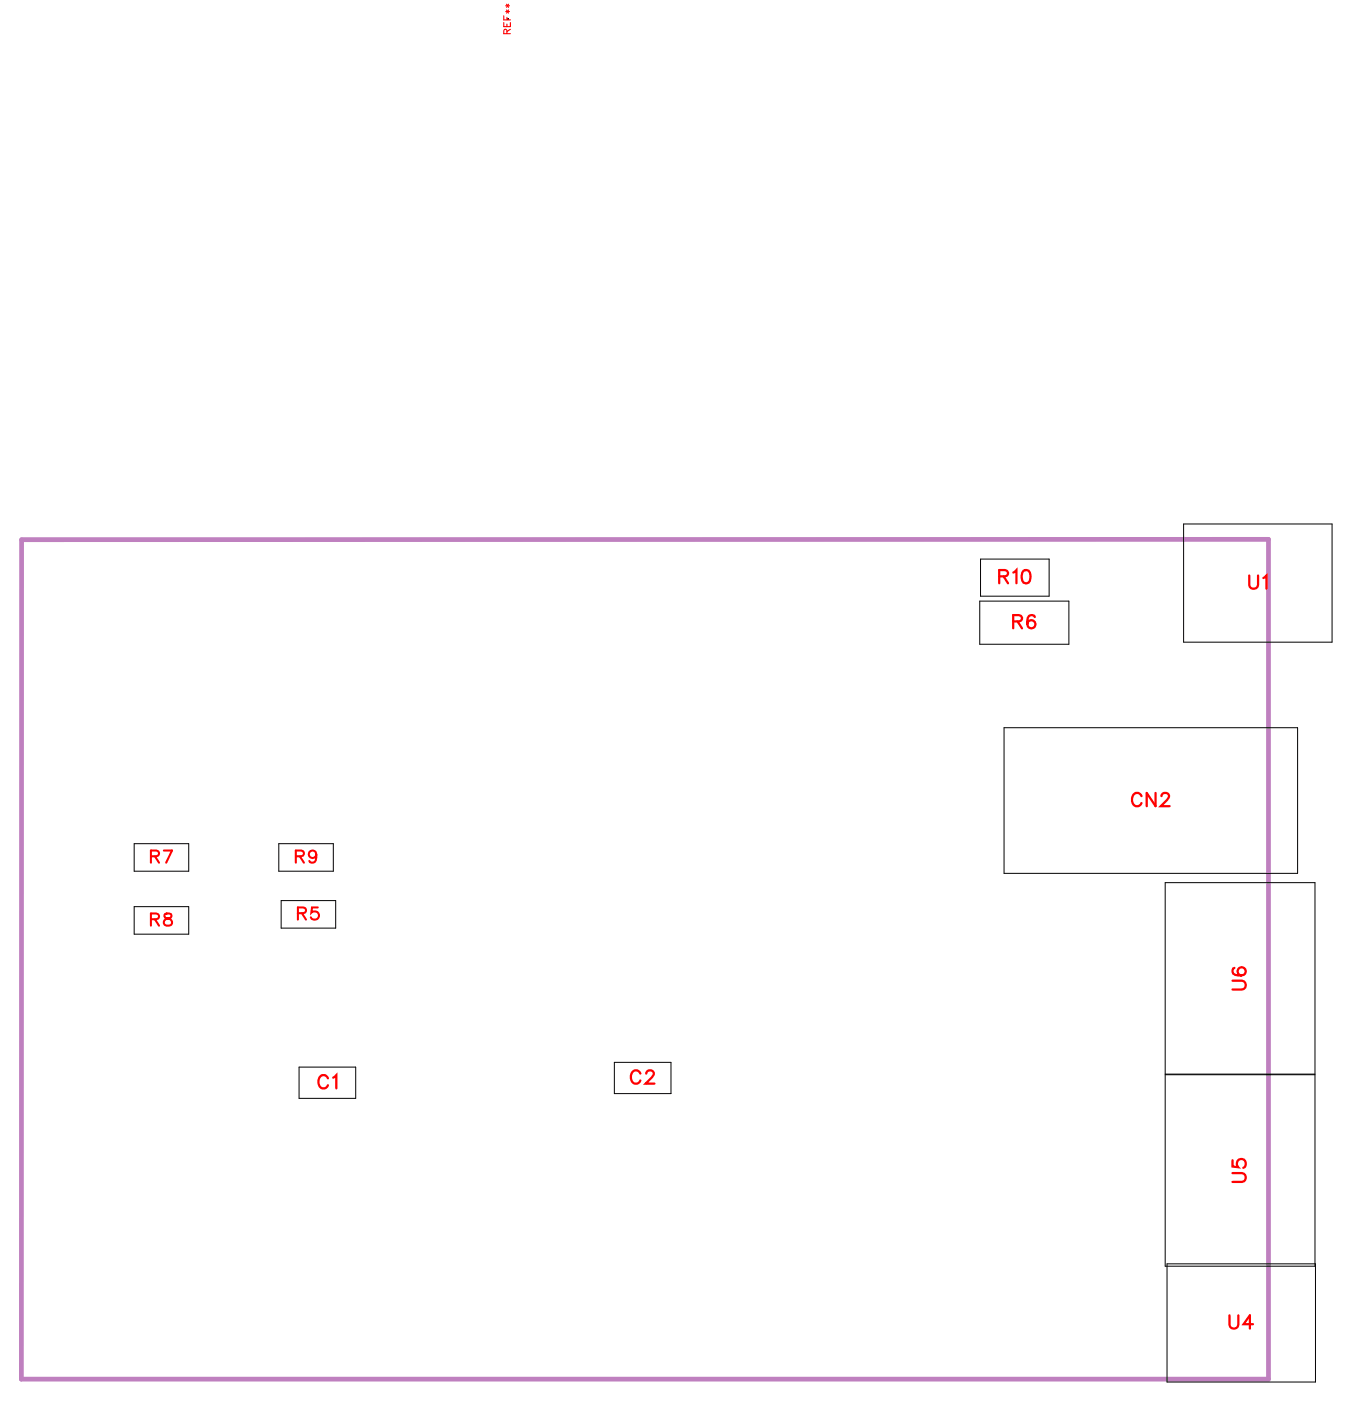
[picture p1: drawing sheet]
<svg xmlns="http://www.w3.org/2000/svg" width="72mm" height="75mm" viewBox="0 0 72 75" stroke-linecap="round" stroke-linejoin="round" font-family="sans-serif">
<path d="M1.2 28.9h66.8v45h-66.9z" fill="none" stroke="#bf80bf" stroke-width=".25"/>
<g fill="none" stroke="#000" stroke-width=".05">
<path d="M27.2 1h.1M52.5 32.2h4.8v2.3h-4.8zM52.5 29.9h3.7v2h-3.7zM53.8 39h15.7v7.8h-15.7zM63.4 28.1h8v6.3h-8zM7.2 45.2h2.9v1.5h-2.9zM7.2 48.6h2.9v1.4h-2.9zM14.9 45.2h3v1.5h-3zM15.1 48.2h2.9v1.5h-2.9zM16 57.1h3.1v1.7h-3.1zM32.9 56.9h3v1.7h-3zM62.4 57.6h8v10.2h-8z"/>
<path d="M62.4 47.3h8v10.2h-8zM62.5 67.7h8v6.3h-8z"/>
</g>
<path d="M27 1.2v.2h.3v-.2M27 .8v.3h.3M27.1 .6h.2M27.1 .3h.2M27.1 .5l.1 .2M27.1 .2l.1 .2M27.2 1.8l-.1-.2h-.1v.2h.3M27.2 .9v.2M27.2 1.3v.1M27.2 .5l-.1 .2M27.2 .2l-.1 .2M27.3 1.6l-.1 .1" fill="none" stroke="#f00" stroke-width=".06"/>
<g fill="none" stroke="#f00" stroke-width=".12">
<path d="M53.5 30.9l.4-.1 .1-.1-.2-.2h-.3v.7M53.8 30.9l.2 .3M54.3 33.3l.4-.1 .1-.1-.2-.2h-.3v.8M54.3 30.7l.2-.2v.7M54.5 33.3l.3 .4M54.8 30.6l.1-.1a.37 .37 0 0 1 .3 .4 .37 .37 0 0 1-.3 .3 .45 .45 0 0 1-.1-.6zM55.4 33a.35 .35 0 0 0-.4 .2 .35 .35 0 0 0 .2 .5 .22 .22 0 0 0 .3-.3 .22 .22 0 0 0-.2-.2 .22 .22 0 0 0-.3 .2M66.9 30.8v.5l.2 .2 .3-.1v-.6M67.7 31l.2-.2v.7M17.6 57.8a.26 .26 0 0 0-.3-.2 .26 .26 0 0 0-.2 .3v.1a.26 .26 0 0 0 .2 .3 .26 .26 0 0 0 .3-.2M17.9 57.7l.1-.1v.7M34.3 57.5a.26 .26 0 0 0-.3-.2 .26 .26 0 0 0-.2 .3v.2a.26 .26 0 0 0 .2 .2 .26 .26 0 0 0 .3-.1"/>
<path d="M34.6 57.5l.2-.2h.1l.1 .2-.1 .2-.3 .3h.5M61.2 42.6a.26 .26 0 0 0-.3-.1 .26 .26 0 0 0-.3 .2v.2a.26 .26 0 0 0 .3 .3 .26 .26 0 0 0 .3-.2M61.9 42.5v.7l-.5-.7v.7M62.2 42.6l.2-.1h.1l.1 .1-.1 .2-.3 .4h.5M66 52.5h.5l.2 .2-.1 .3h-.6M66.1 51.8v.1a.35 .35 0 0 0 .2 .4 .35 .35 0 0 0 .4-.3 .22 .22 0 0 0-.2-.2 .22 .22 0 0 0-.2 .2 .22 .22 0 0 0 .2 .2M65.9 70.4v.6l.2 .2 .2-.1v-.7M66 62.8h.5l.2 .2-.1 .3h-.6M66 62.1v.4h.3a.25 .25 0 0 1 0-.4 .25 .25 0 0 1 .4 .1 .25 .25 0 0 1-.1 .3M67.1 70.9h-.5l.4-.5v.8"/>
</g>
<path d="M8.1 45.9l.4-.1v-.2l-.4-.1v.7M8.1 49.2h.4v-.2l-.4-.1v.7M8.3 45.9l.2 .3M8.3 49.2l.2 .4M8.8 45.5h.4l-.3 .7M8.8 49v.1l.4 .3a.22 .22 0 0 1-.2 .2 .22 .22 0 0 1-.2-.2l.4-.3v-.1zM15.8 45.9l.4-.1 .1-.2-.5-.1v.7M16 48.9h.3l.1-.2-.4-.1v.7M16.1 45.9l.2 .3M16.2 48.9l.2 .4M16.9 45.8a.2 .2 0 0 1-.2 .1 .2 .2 0 0 1-.1-.3 .2 .2 0 0 1 .3 0v.2a.31 .31 0 0 1-.2 .4l-.1-.1M17 48.6h-.3v.3a.23 .23 0 0 1 .3 0 .23 .23 0 0 1 0 .3 .23 .23 0 0 1-.3-.1" fill="none" stroke="#f00" stroke-width=".11"/>
<g font-size="1.2" fill="#fff">
<text x="53.5" y="31.5">R10</text>
<text x="54.2" y="33.9">R6</text>
<text x="66.9" y="31.8">U1</text>
<text x="60.6" y="43.5">CN2</text>
<text x="67" y="53.1" transform="rotate(-90 67 53.1)">U6</text>
<text x="17" y="58.6">C1</text>
<text x="33.7" y="58.3">C2</text>
<text x="67" y="63.4" transform="rotate(-90 67 63.4)">U5</text>
<text x="65.8" y="71.5">U4</text>
</g>
<g font-size="1.1" fill="#fff">
<text x="8" y="46.5">R7</text>
<text x="15.8" y="46.5">R9</text>
<text x="8" y="49.8">R8</text>
<text x="15.9" y="49.5">R5</text>
</g>
<text font-size=".6" fill="#fff" x="27.5" y="1.8" transform="rotate(-90 27.5 1.8)">REF**</text>
</svg>
